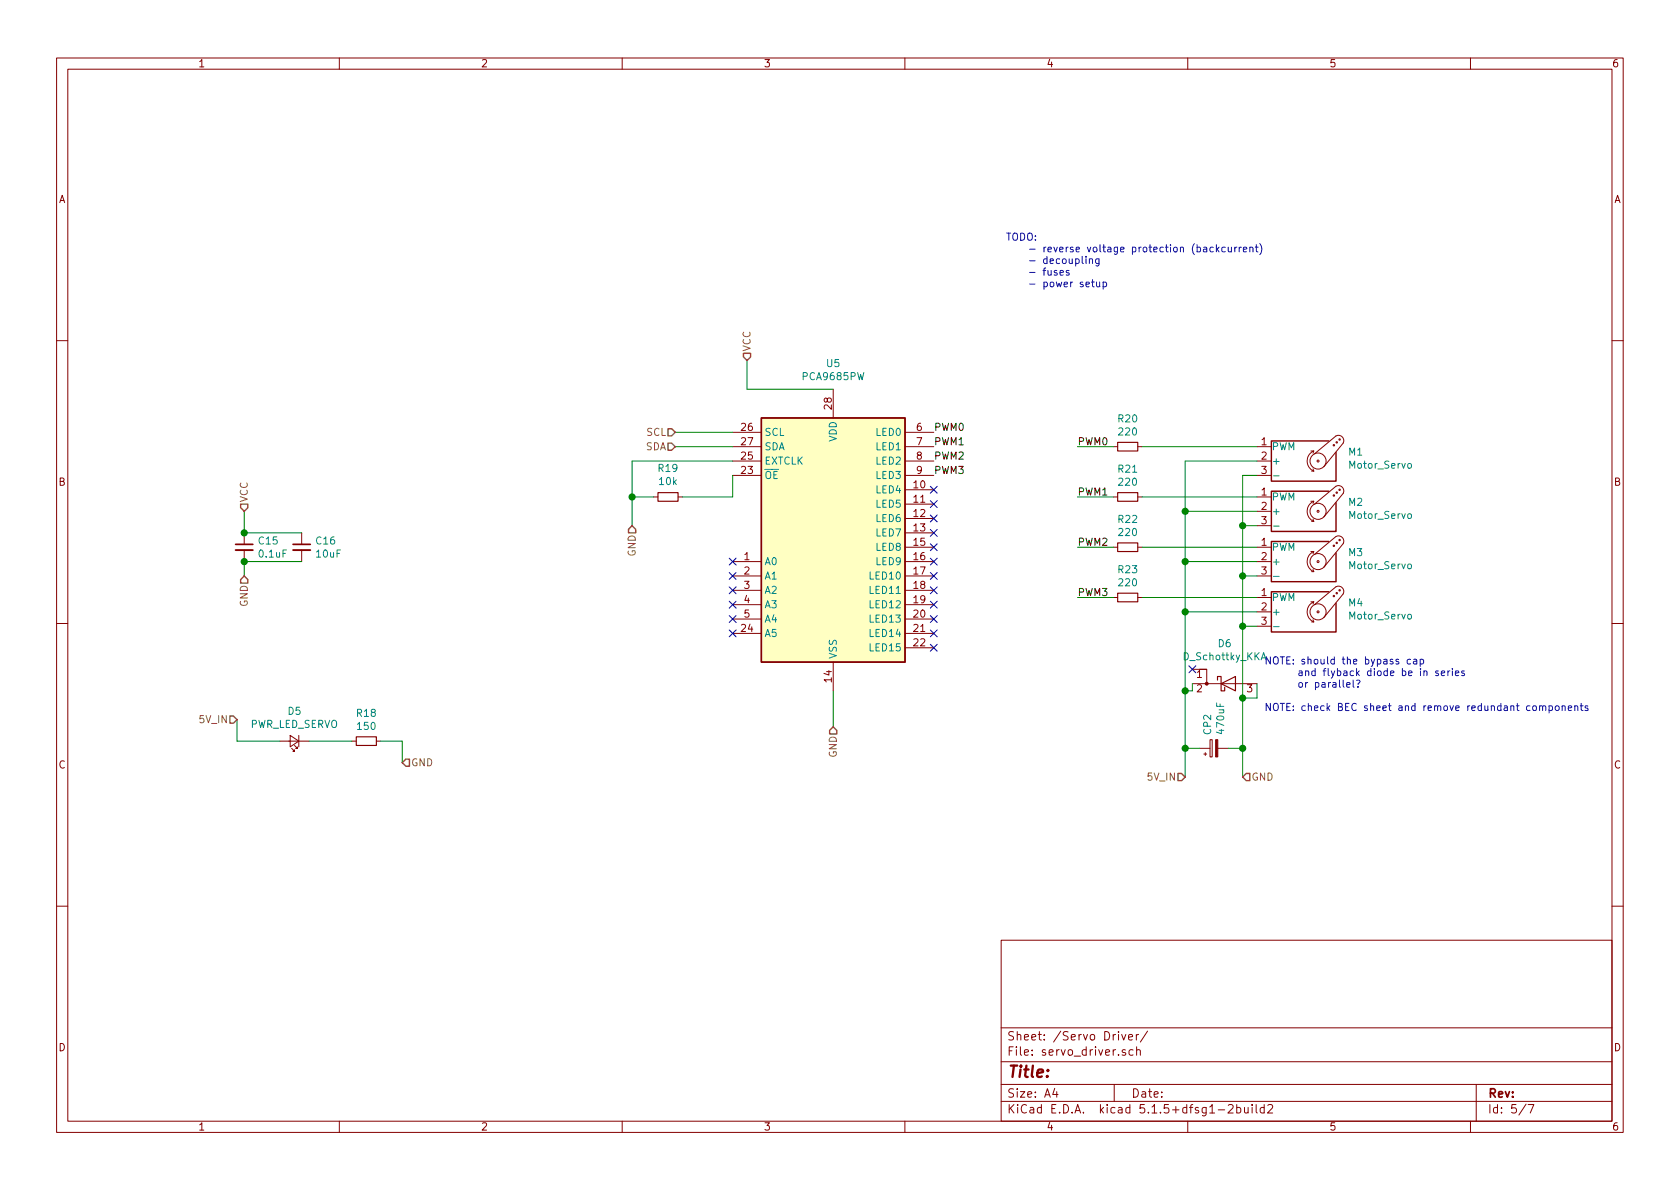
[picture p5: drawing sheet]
EESchema Schematic File Version 4
EELAYER 30 0
EELAYER END
$Descr A4 11693 8268
encoding utf-8
Sheet 5 7
Title ""
Date ""
Rev ""
Comp ""
Comment1 ""
Comment2 ""
Comment3 ""
Comment4 ""
$EndDescr
Text HLabel 4700 3100 0    50   Input ~ 0
SDA
Text HLabel 4700 3000 0    50   Input ~ 0
SCL
Wire Wire Line
	4700 3000 5100 3000
Wire Wire Line
	5100 3100 4700 3100
Wire Wire Line
	5800 2700 5200 2700
Wire Wire Line
	5200 2700 5200 2500
Text HLabel 5200 2500 1    50   Input ~ 0
VCC
Wire Wire Line
	5800 4800 5800 5050
Text HLabel 5800 5050 3    50   Input ~ 0
GND
$Comp
L Driver_LED:PCA9685PW U5
U 1 1
P 5800 3700
F 0 "U5" H 5800 4881 50  0000 C CNN
F 1 "PCA9685PW" H 5800 4790 50  0000 C CNN
F 2 "Package_SO:TSSOP-28_4.4x9.7mm_P0.65mm" H 5825 2725 50  0001 L CNN
F 3 "http://www.nxp.com/documents/data_sheet/PCA9685.pdf" H 5400 4400 50  0001 C CNN
F 4 "PCA9685 i2c LED Driver" H 5800 3700 50  0001 C CNN "Description"
F 5 "PCA9685PW" H 5800 3700 50  0001 C CNN "Manufacturer_Part_Number"
F 6 "SERVO" H 5800 3700 50  0001 C CNN "category"
F 7 "TSSOP-28" H 5800 3700 50  0001 C CNN "package"
	1    5800 3700
	1    0    0    -1  
$EndComp
$Comp
L Device:C_Small C16
U 1 1
P 2100 3800
F 0 "C16" H 2192 3846 50  0000 L CNN
F 1 "10uF" H 2192 3755 50  0000 L CNN
F 2 "Capacitor_SMD:C_0603_1608Metric_Pad1.05x0.95mm_HandSolder" H 2100 3800 50  0001 C CNN
F 3 "~" H 2100 3800 50  0001 C CNN
F 4 "25V MLCC 10%" H 2100 3800 50  0001 C CNN "Description"
F 5 "GRM188R61E106KA73J" H 2100 3800 50  0001 C CNN "Manufacturer_Part_Number"
F 6 "SERVO" H 2100 3800 50  0001 C CNN "category"
F 7 "0603" H 2100 3800 50  0001 C CNN "package"
	1    2100 3800
	1    0    0    -1  
$EndComp
$Comp
L Device:C_Small C15
U 1 1
P 1700 3800
F 0 "C15" H 1792 3846 50  0000 L CNN
F 1 "0.1uF" H 1792 3755 50  0000 L CNN
F 2 "Capacitor_SMD:C_0603_1608Metric_Pad1.05x0.95mm_HandSolder" H 1700 3800 50  0001 C CNN
F 3 "~" H 1700 3800 50  0001 C CNN
F 4 "16V MLCC 10%" H 1700 3800 50  0001 C CNN "Description"
F 5 "C0603C104K4RACTU" H 1700 3800 50  0001 C CNN "Manufacturer_Part_Number"
F 6 "SERVO" H 1700 3800 50  0001 C CNN "category"
F 7 "0603" H 1700 3800 50  0001 C CNN "package"
	1    1700 3800
	1    0    0    -1  
$EndComp
Text HLabel 1700 3550 1    50   Input ~ 0
VCC
Text HLabel 1700 4000 3    50   Input ~ 0
GND
Wire Wire Line
	1700 4000 1700 3900
Wire Wire Line
	1700 3900 2100 3900
Connection ~ 1700 3900
Wire Wire Line
	2100 3700 1700 3700
Wire Wire Line
	1700 3700 1700 3550
Connection ~ 1700 3700
Text Notes 7000 2000 0    50   ~ 0
TODO:\n    - reverse voltage protection (backcurrent)\n    - decoupling\n    - fuses\n    - power setup\n
$Comp
L Device:R_Small R20
U 1 1
P 7850 3100
F 0 "R20" V 7654 3100 50  0000 C CNN
F 1 "220" V 7745 3100 50  0000 C CNN
F 2 "Resistor_SMD:R_1206_3216Metric_Pad1.42x1.75mm_HandSolder" H 7850 3100 50  0001 C CNN
F 3 "~" H 7850 3100 50  0001 C CNN
F 4 "1W Resistor 0.1%" H 7850 3100 50  0001 C CNN "Description"
F 5 "HRG3216P-2200-B-T1" H 7850 3100 50  0001 C CNN "Manufacturer_Part_Number"
F 6 "SERVO" H 7850 3100 50  0001 C CNN "category"
F 7 "1206" H 7850 3100 50  0001 C CNN "package"
	1    7850 3100
	0    1    1    0   
$EndComp
$Comp
L Motor:Motor_Servo M1
U 1 1
P 9050 3200
F 0 "M1" H 9382 3265 50  0000 L CNN
F 1 "Motor_Servo" H 9382 3174 50  0000 L CNN
F 2 "Connector_PinHeader_2.54mm:PinHeader_1x03_P2.54mm_Vertical" H 9050 3010 50  0001 C CNN
F 3 "http://forums.parallax.com/uploads/attachments/46831/74481.png" H 9050 3010 50  0001 C CNN
F 4 "1x3 2.45mm Pitch Pin Header (Male)" H 9050 3200 50  0001 C CNN "Description"
F 5 "SERVO" H 9050 3200 50  0001 C CNN "category"
F 6 "3x1x2.54mm" H 9050 3200 50  0001 C CNN "package"
	1    9050 3200
	1    0    0    -1  
$EndComp
$Comp
L Motor:Motor_Servo M2
U 1 1
P 9050 3550
F 0 "M2" H 9382 3615 50  0000 L CNN
F 1 "Motor_Servo" H 9382 3524 50  0000 L CNN
F 2 "Connector_PinHeader_2.54mm:PinHeader_1x03_P2.54mm_Vertical" H 9050 3360 50  0001 C CNN
F 3 "http://forums.parallax.com/uploads/attachments/46831/74481.png" H 9050 3360 50  0001 C CNN
F 4 "1x3 2.45mm Pitch Pin Header (Male)" H 9050 3550 50  0001 C CNN "Description"
F 5 "SERVO" H 9050 3550 50  0001 C CNN "category"
F 6 "3x1x2.54mm" H 9050 3550 50  0001 C CNN "package"
	1    9050 3550
	1    0    0    -1  
$EndComp
$Comp
L Motor:Motor_Servo M3
U 1 1
P 9050 3900
F 0 "M3" H 9382 3965 50  0000 L CNN
F 1 "Motor_Servo" H 9382 3874 50  0000 L CNN
F 2 "Connector_PinHeader_2.54mm:PinHeader_1x03_P2.54mm_Vertical" H 9050 3710 50  0001 C CNN
F 3 "http://forums.parallax.com/uploads/attachments/46831/74481.png" H 9050 3710 50  0001 C CNN
F 4 "1x3 2.45mm Pitch Pin Header (Male)" H 9050 3900 50  0001 C CNN "Description"
F 5 "SERVO" H 9050 3900 50  0001 C CNN "category"
F 6 "3x1x2.54mm" H 9050 3900 50  0001 C CNN "package"
	1    9050 3900
	1    0    0    -1  
$EndComp
$Comp
L Motor:Motor_Servo M4
U 1 1
P 9050 4250
F 0 "M4" H 9382 4315 50  0000 L CNN
F 1 "Motor_Servo" H 9382 4224 50  0000 L CNN
F 2 "Connector_PinHeader_2.54mm:PinHeader_1x03_P2.54mm_Vertical" H 9050 4060 50  0001 C CNN
F 3 "http://forums.parallax.com/uploads/attachments/46831/74481.png" H 9050 4060 50  0001 C CNN
F 4 "1x3 2.45mm Pitch Pin Header (Male)" H 9050 4250 50  0001 C CNN "Description"
F 5 "SERVO" H 9050 4250 50  0001 C CNN "category"
F 6 "3x1x2.54mm" H 9050 4250 50  0001 C CNN "package"
	1    9050 4250
	1    0    0    -1  
$EndComp
Wire Wire Line
	7750 3100 7500 3100
Text Label 7500 3100 0    50   ~ 0
PWM0
$Comp
L Device:R_Small R21
U 1 1
P 7850 3450
F 0 "R21" V 7654 3450 50  0000 C CNN
F 1 "220" V 7745 3450 50  0000 C CNN
F 2 "Resistor_SMD:R_1206_3216Metric_Pad1.42x1.75mm_HandSolder" H 7850 3450 50  0001 C CNN
F 3 "~" H 7850 3450 50  0001 C CNN
F 4 "1W Resistor 0.1%" H 7850 3450 50  0001 C CNN "Description"
F 5 "HRG3216P-2200-B-T1" H 7850 3450 50  0001 C CNN "Manufacturer_Part_Number"
F 6 "SERVO" H 7850 3450 50  0001 C CNN "category"
F 7 "1206" H 7850 3450 50  0001 C CNN "package"
	1    7850 3450
	0    1    1    0   
$EndComp
Wire Wire Line
	7750 3450 7500 3450
Text Label 7500 3450 0    50   ~ 0
PWM1
$Comp
L Device:R_Small R22
U 1 1
P 7850 3800
F 0 "R22" V 7654 3800 50  0000 C CNN
F 1 "220" V 7745 3800 50  0000 C CNN
F 2 "Resistor_SMD:R_1206_3216Metric_Pad1.42x1.75mm_HandSolder" H 7850 3800 50  0001 C CNN
F 3 "~" H 7850 3800 50  0001 C CNN
F 4 "1W Resistor 0.1%" H 7850 3800 50  0001 C CNN "Description"
F 5 "HRG3216P-2200-B-T1" H 7850 3800 50  0001 C CNN "Manufacturer_Part_Number"
F 6 "SERVO" H 7850 3800 50  0001 C CNN "category"
F 7 "1206" H 7850 3800 50  0001 C CNN "package"
	1    7850 3800
	0    1    1    0   
$EndComp
Wire Wire Line
	7750 3800 7500 3800
Text Label 7500 3800 0    50   ~ 0
PWM2
$Comp
L Device:R_Small R23
U 1 1
P 7850 4150
F 0 "R23" V 7654 4150 50  0000 C CNN
F 1 "220" V 7745 4150 50  0000 C CNN
F 2 "Resistor_SMD:R_1206_3216Metric_Pad1.42x1.75mm_HandSolder" H 7850 4150 50  0001 C CNN
F 3 "~" H 7850 4150 50  0001 C CNN
F 4 "1W Resistor 0.1%" H 7850 4150 50  0001 C CNN "Description"
F 5 "HRG3216P-2200-B-T1" H 7850 4150 50  0001 C CNN "Manufacturer_Part_Number"
F 6 "SERVO" H 7850 4150 50  0001 C CNN "category"
F 7 "1206" H 7850 4150 50  0001 C CNN "package"
	1    7850 4150
	0    1    1    0   
$EndComp
Wire Wire Line
	7750 4150 7500 4150
Text Label 7500 4150 0    50   ~ 0
PWM3
Wire Wire Line
	8650 3300 8750 3300
Wire Wire Line
	8750 3650 8650 3650
Connection ~ 8650 3650
Wire Wire Line
	8650 3650 8650 3300
Wire Wire Line
	8750 4000 8650 4000
Connection ~ 8650 4000
Wire Wire Line
	8650 4000 8650 3650
Wire Wire Line
	8750 4350 8650 4350
Connection ~ 8650 4350
Wire Wire Line
	8650 4350 8650 4000
Text Label 6500 3100 0    50   ~ 0
PWM1
Text Label 6500 3200 0    50   ~ 0
PWM2
Text Label 6500 3300 0    50   ~ 0
PWM3
Text Label 6500 3000 0    50   ~ 0
PWM0
Wire Wire Line
	5100 3200 4400 3200
Wire Wire Line
	4400 3200 4400 3450
$Comp
L Device:R_Small R19
U 1 1
P 4650 3450
F 0 "R19" V 4846 3450 50  0000 C CNN
F 1 "10k" V 4755 3450 50  0000 C CNN
F 2 "Resistor_SMD:R_0805_2012Metric_Pad1.15x1.40mm_HandSolder" H 4650 3450 50  0001 C CNN
F 3 "~" H 4650 3450 50  0001 C CNN
F 4 "0.2W Resistor 0.1%" H 4650 3450 50  0001 C CNN "Description"
F 5 "PTN0805Y1002BST1" H 4650 3450 50  0001 C CNN "Manufacturer_Part_Number"
F 6 "SERVO" H 4650 3450 50  0001 C CNN "category"
F 7 "0805" H 4650 3450 50  0001 C CNN "package"
	1    4650 3450
	0    -1   -1   0   
$EndComp
Wire Wire Line
	4750 3450 5100 3450
Wire Wire Line
	5100 3450 5100 3300
Wire Wire Line
	4550 3450 4400 3450
Connection ~ 8250 3550
Wire Wire Line
	8250 3550 8250 3200
Connection ~ 8250 3900
Wire Wire Line
	8250 3900 8250 3550
Connection ~ 8250 4250
Wire Wire Line
	8250 4250 8250 3900
Wire Wire Line
	8250 4250 8250 4800
Wire Wire Line
	8300 4800 8250 4800
Connection ~ 8250 4800
Wire Wire Line
	8250 4800 8250 5200
Wire Wire Line
	8650 5200 8550 5200
Wire Wire Line
	8250 5200 8350 5200
Wire Wire Line
	8650 5200 8650 5400
Connection ~ 8650 5200
Wire Wire Line
	8250 5200 8250 5400
Connection ~ 8250 5200
Wire Wire Line
	7950 3100 8750 3100
Wire Wire Line
	8250 3200 8750 3200
Wire Wire Line
	7950 3450 8750 3450
Wire Wire Line
	8250 3550 8750 3550
Wire Wire Line
	8250 3900 8750 3900
Wire Wire Line
	7950 3800 8750 3800
Wire Wire Line
	8250 4250 8750 4250
Wire Wire Line
	7950 4150 8750 4150
Text Notes 8800 4950 0    50   ~ 0
NOTE: should the bypass cap \n      and flyback diode be in series\n      or parallel?\n\nNOTE: check BEC sheet and remove redundant components
$Comp
L Device:LED_Small D5
U 1 1
P 2050 5150
F 0 "D5" H 2050 4945 50  0000 C CNN
F 1 "PWR_LED_SERVO" H 2050 5036 50  0000 C CNN
F 2 "LED_SMD:LED_0805_2012Metric_Pad1.15x1.40mm_HandSolder" V 2050 5150 50  0001 C CNN
F 3 "~" V 2050 5150 50  0001 C CNN
F 4 "2.1V Amber LED 20mA" H 2050 5150 50  0001 C CNN "Description"
F 5 "HSMA-C170" H 2050 5150 50  0001 C CNN "Manufacturer_Part_Number"
F 6 "SERVO" H 2050 5150 50  0001 C CNN "category"
F 7 "0805" H 2050 5150 50  0001 C CNN "package"
	1    2050 5150
	-1   0    0    1   
$EndComp
Wire Wire Line
	1950 5150 1650 5150
Wire Wire Line
	1650 5150 1650 5000
Wire Wire Line
	2800 5150 2800 5300
$Comp
L Device:R_Small R18
U 1 1
P 2550 5150
F 0 "R18" V 2354 5150 50  0000 C CNN
F 1 "150" V 2445 5150 50  0000 C CNN
F 2 "Resistor_SMD:R_0805_2012Metric_Pad1.15x1.40mm_HandSolder" H 2550 5150 50  0001 C CNN
F 3 "~" H 2550 5150 50  0001 C CNN
F 4 "125mW Resistor 0.1%" H 2550 5150 50  0001 C CNN "Description"
F 5 "RP73D2A150RBTG" H 2550 5150 50  0001 C CNN "Manufacturer_Part_Number"
F 6 "SERVO" H 2550 5150 50  0001 C CNN "category"
F 7 "0805" H 2550 5150 50  0001 C CNN "package"
	1    2550 5150
	0    1    1    0   
$EndComp
Wire Wire Line
	2800 5150 2650 5150
Wire Wire Line
	2150 5150 2450 5150
Text HLabel 1650 5000 0    50   Input ~ 0
5V_IN
Text HLabel 2800 5300 2    50   Input ~ 0
GND
Text HLabel 8250 5400 0    50   Input ~ 0
5V_IN
Text HLabel 8650 5400 2    50   Input ~ 0
GND
Wire Wire Line
	4400 3450 4400 3650
Connection ~ 4400 3450
Text HLabel 4400 3650 3    50   Input ~ 0
GND
NoConn ~ 6500 3400
NoConn ~ 6500 3500
NoConn ~ 6500 3600
NoConn ~ 6500 3700
NoConn ~ 6500 3800
NoConn ~ 6500 3900
NoConn ~ 6500 4000
NoConn ~ 6500 4100
NoConn ~ 6500 4200
NoConn ~ 6500 4300
NoConn ~ 6500 4400
NoConn ~ 6500 4500
$Comp
L Device:D_Schottky_KKA D6
U 1 1
P 8550 4750
F 0 "D6" H 8525 5031 50  0000 C CNN
F 1 "D_Schottky_KKA" H 8525 4940 50  0000 C CNN
F 2 "Diode_SMD:D_SOD-128" H 8550 4750 50  0001 C CNN
F 3 "~" H 8550 4750 50  0001 C CNN
F 4 "Schottky Diode" H 8550 4750 50  0001 C CNN "Description"
F 5 "RB088LAM-40TR" H 8550 4750 50  0001 C CNN "Manufacturer_Part_Number"
F 6 "SERVO" H 8550 4750 50  0001 C CNN "category"
F 7 "SOD-128-2" H 8550 4750 50  0001 C CNN "package"
	1    8550 4750
	1    0    0    -1  
$EndComp
Wire Wire Line
	8650 4350 8650 4850
Wire Wire Line
	8300 4750 8300 4800
NoConn ~ 8300 4650
Wire Wire Line
	8750 4750 8750 4850
Wire Wire Line
	8750 4850 8650 4850
Connection ~ 8650 4850
Wire Wire Line
	8650 4850 8650 5200
NoConn ~ 5100 3900
NoConn ~ 5100 4000
NoConn ~ 5100 4100
NoConn ~ 5100 4200
NoConn ~ 5100 4300
NoConn ~ 5100 4400
$Comp
L Device:CP_Small CP?
U 1 1
P 8450 5200
AR Path="/61BC5F5B/61B9AE87" Ref="CP?"  Part="1" 
AR Path="/61AC98FF/61B9AE87" Ref="CP2"  Part="1" 
F 0 "CP2" H 8538 5246 50  0000 L CNN
F 1 "470uF" H 8538 5155 50  0000 L CNN
F 2 "Capacitor_SMD:CP_Elec_10x10.5" H 8450 5200 50  0001 C CNN
F 3 "~" H 8450 5200 50  0001 C CNN
F 4 "6.3V SMD Electrolytic 20%" H 8450 5200 50  0001 C CNN "Description"
F 5 "APXH6R3ARA471MJ80G" H 8450 5200 50  0001 C CNN "Manufacturer_Part_Number"
F 6 "5VREG" H 8450 5200 50  0001 C CNN "category"
	1    8450 5200
	0    -1   -1   0   
$EndComp
$EndSCHEMATC
